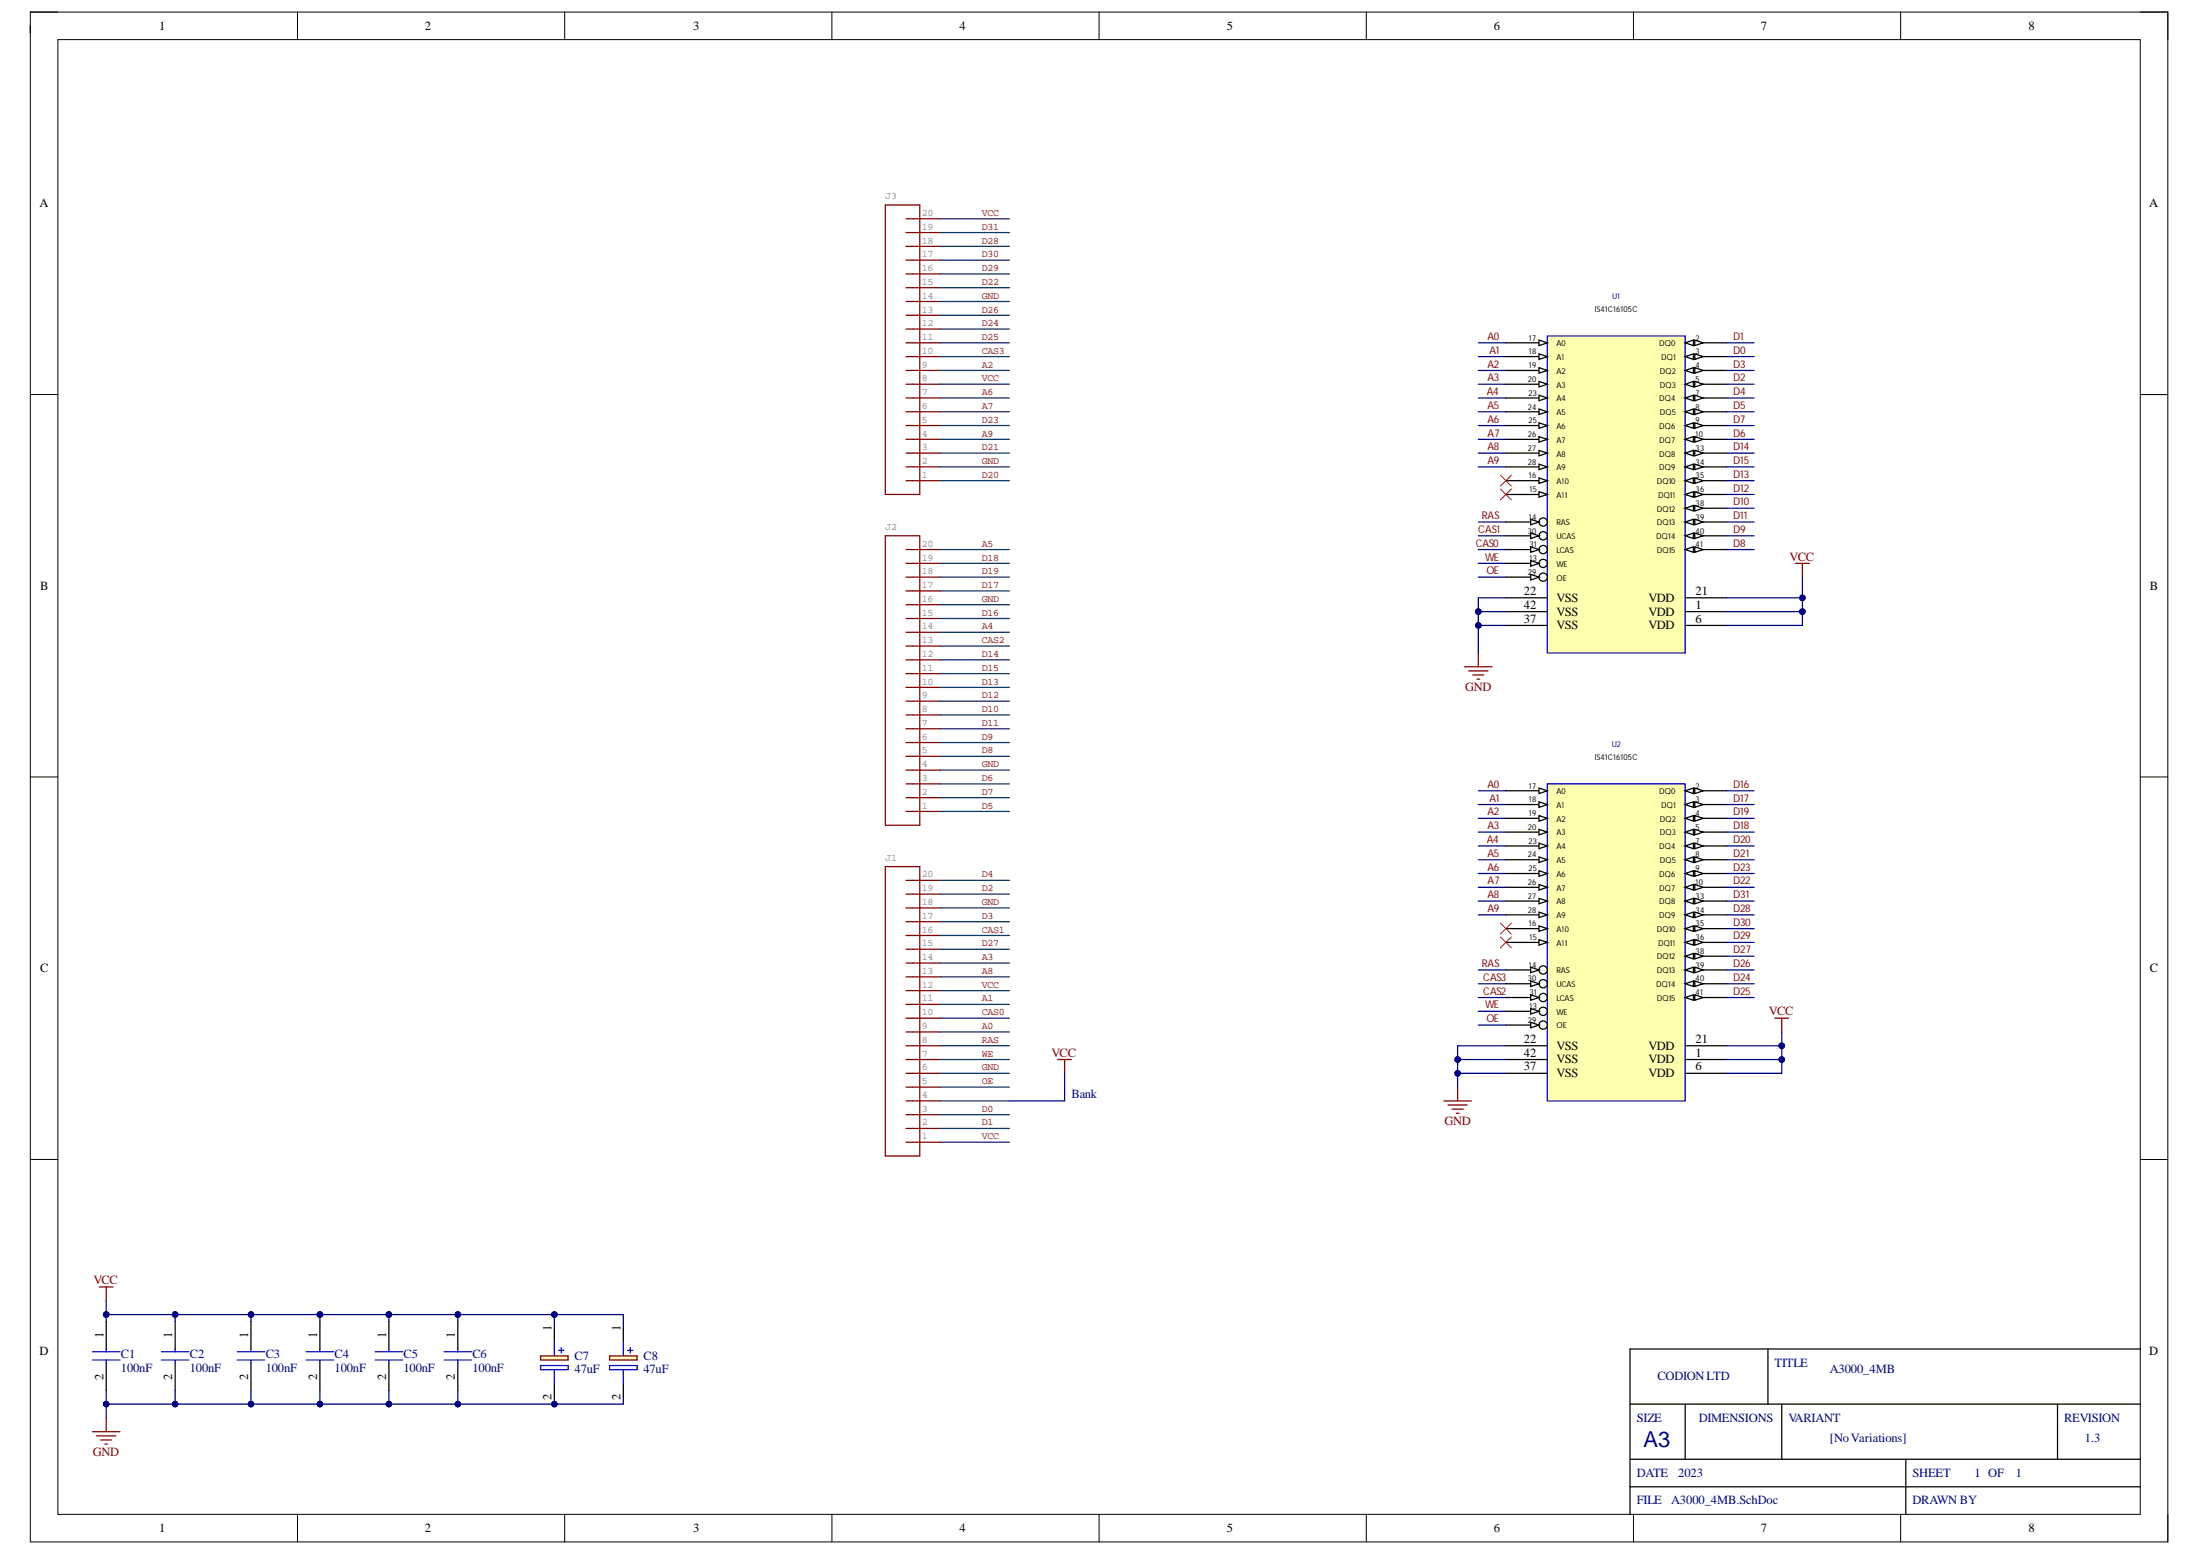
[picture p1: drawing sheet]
# Altium project A3000_4MB.PrjPcb
Sch_RevNo: 1.3; Sch_releaseDate: 2023; Project_Title: A3000_4MB; ProjectName: A3000_4MB; PCB_RevNo: 1.3; Engineer_Name: Codion Ltd; BOM_RevNo: 1.0
1 sheet, 13 parts. Net scope: global (net labels, ports and power ports of the same name join across sheets).
Board file: A3000_4MB.pcbdoc

## Sheet A3000_4MB.SchDoc: ARM2 to ARM3 Adapter
size A3; DocumentNumber: 1; SheetNumber: 1; SheetTotal: 1

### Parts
C1  100nF  [CAPC2012X145N]
C2  100nF  [CAPC2012X145N]
C3  100nF  [CAPC2012X145N]
C4  100nF  [CAPC2012X145N]
C5  100nF  [CAPC2012X145N]
C6  100nF  [CAPC2012X145N]
C7  47uF  [EEE1AA101SP]
C8  47uF  [EEE1AA101SP]
J1  CONN_20  [1X20]  (value not drawn)
J2  CONN_20  [1X20]  (value not drawn)
J3  CONN_20  [1X20]  (value not drawn)
U1  IS41C16105C  [SOJ-42]
U2  IS41C16105C  [SOJ-42]

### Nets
GND: C1.2 C2.2 C3.2 C4.2 C5.2 C6.2 C7.2(-) C8.2(-) J1.6 J1.18 J2.4 J2.16 J3.2 J3.14 U1.22(VSS) U1.37(VSS) U1.42(VSS) U2.22(VSS) U2.37(VSS) U2.42(VSS)
VCC: C1.1 C2.1 C3.1 C4.1 C5.1 C6.1 C7.1(+) C8.1(+) J1.1 J1.4 J1.12 J3.8 J3.20 U1.1(VCC) U1.6(VCC) U1.21(VCC) U2.1(VCC) U2.6(VCC) U2.21(VCC)
A0: J1.9 U1.17(A0) U2.17(A0)
A1: J1.11 U1.18(A1) U2.18(A1)
A2: J3.9 U1.19(A2) U2.19(A2)
A3: J1.14 U1.20(A3) U2.20(A3)
A4: J2.14 U1.23(A4) U2.23(A4)
A5: J2.20 U1.24(A5) U2.24(A5)
A6: J3.7 U1.25(A6) U2.25(A6)
A7: J3.6 U1.26(A7) U2.26(A7)
A8: J1.13 U1.27(A8) U2.27(A8)
A9: J3.4 U1.28(A9) U2.28(A9)
CAS0: J1.10 U1.31(LCAS)
CAS1: J1.16 U1.30(UCAS)
CAS2: J2.13 U2.31(LCAS)
CAS3: J3.10 U2.30(UCAS)
D0: J1.3 U1.3(DQ1)
D1: J1.2 U1.2(DQ0)
D2: J1.19 U1.5(DQ3)
D3: J1.17 U1.4(DQ2)
D4: J1.20 U1.7(DQ4)
D5: J2.1 U1.8(DQ5)
D6: J2.3 U1.10(DQ7)
D7: J2.2 U1.9(DQ6)
D8: J2.5 U1.41(DQ15)
D9: J2.6 U1.40(DQ14)
D10: J2.8 U1.38(DQ12)
D11: J2.7 U1.39(DQ13)
D12: J2.9 U1.36(DQ11)
D13: J2.10 U1.35(DQ10)
D14: J2.12 U1.33(DQ8)
D15: J2.11 U1.34(DQ9)
D16: J2.15 U2.2(DQ0)
D17: J2.17 U2.3(DQ1)
D18: J2.19 U2.5(DQ3)
D19: J2.18 U2.4(DQ2)
D20: J3.1 U2.7(DQ4)
D21: J3.3 U2.8(DQ5)
D22: J3.15 U2.10(DQ7)
D23: J3.5 U2.9(DQ6)
D24: J3.12 U2.40(DQ14)
D25: J3.11 U2.41(DQ15)
D26: J3.13 U2.39(DQ13)
D27: J1.15 U2.38(DQ12)
D28: J3.18 U2.34(DQ9)
D29: J3.16 U2.36(DQ11)
D30: J3.17 U2.35(DQ10)
D31: J3.19 U2.33(DQ8)
OE: J1.5 U1.29(OE) U2.29(OE)
RAS: J1.8 U1.14(RAS) U2.14(RAS)
WE: J1.7 U1.13(WE) U2.13(WE)

Not connected (* = marked no-connect by the designer): U1 15(A11)* 16(A10)*; U2 15(A11)* 16(A10)*

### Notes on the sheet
- Bank
